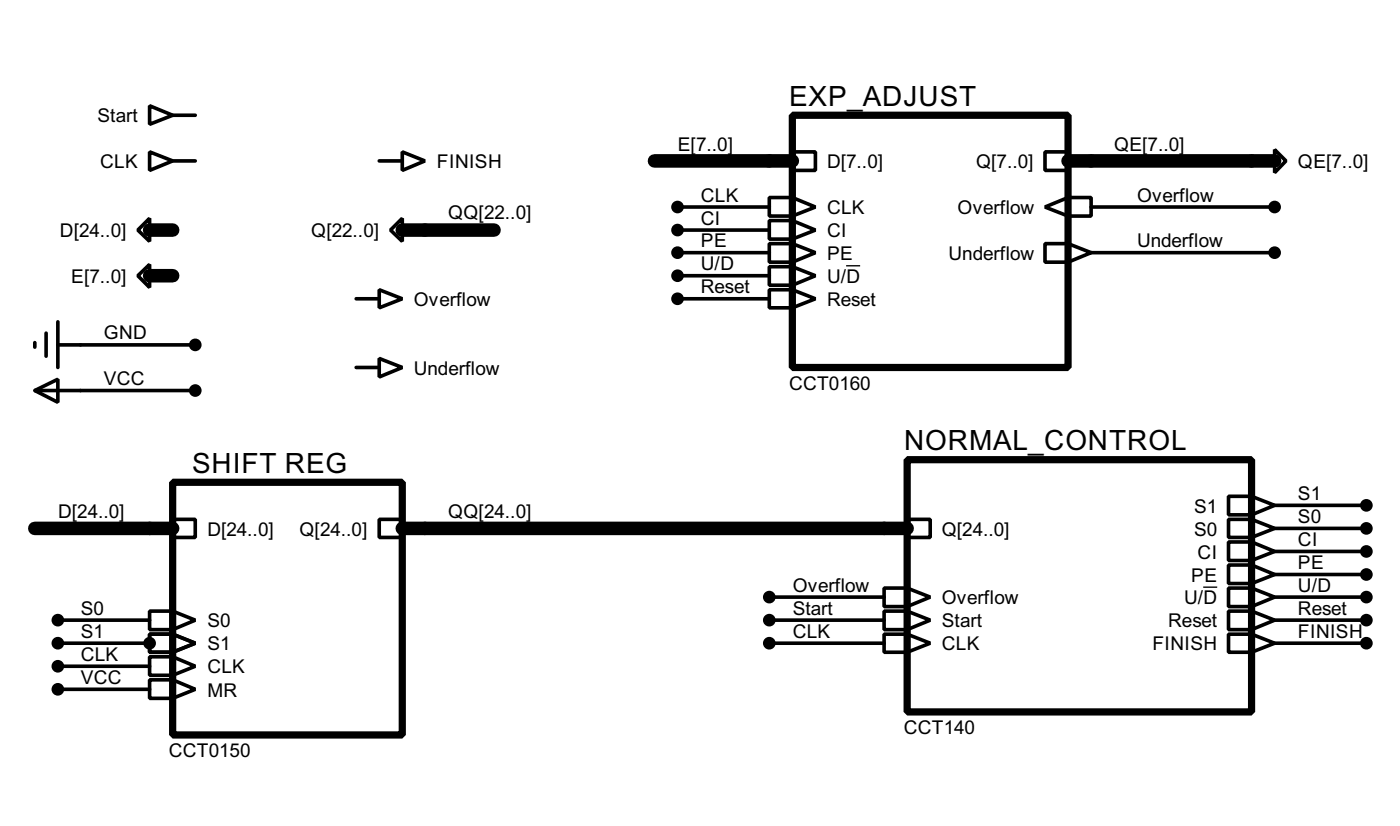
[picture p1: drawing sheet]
<svg xmlns="http://www.w3.org/2000/svg" width="155mm" height="91mm" viewBox="0 0 155 91" stroke-linecap="round" stroke-linejoin="round" font-family="sans-serif">
<path d="M72.4 17.8h15.3M118.2 17.8h22.8M16.6 25.5h2.5M16.6 30.5h2.5M44.5 25.5h10.2M3.9 58.5h15.2M44.5 58.5h55.9" fill="none" stroke="#000" stroke-width="1.5"/>
<g fill="none" stroke="#000" stroke-width=".4">
<path d="M16.6 11.7l2.5 1.1-2.5 1zM16.6 16.8l2.5 1-2.5 1.1zM19.1 12.8h2.5M19.1 17.8h2.5M42 17.8h2.5M44.5 16.8l2.5 1-2.5 1.1zM87.7 16.8h2.5v2.1h-2.5zM115.6 16.8h2.6v2.1h-2.6zM141 16.6l1.3 1.2-1.3 1.3zM3.9 37.9v.5M5.1 36.9v2.5M6.4 38.2h15.2"/>
<path d="M6.4 35.6v5.1M15.3 25.5l1.3-1.3v2.5zM15.3 30.5l1.3-1.2v2.5zM39.4 33.1h2.6M42 32.1l2.5 1-2.5 1zM42 39.7l2.5 1-2.5 1zM43.2 25.5l1.3-1.3v2.5zM75 22.9h10.1M75 30.5h10.1M75 28h10.1M75 25.5h10.1M75 33.1h10.1"/>
<path d="M85.1 21.9h2.6l2.5 1-2.5 1h-2.6zM85.1 24.4h2.6l2.5 1.1-2.5 1h-2.6zM85.1 27h2.6l2.5 1-2.5 1h-2.6zM85.1 29.5h2.6l2.5 1-2.5 1.1h-2.6zM85.1 32.1h2.6l2.5 1-2.5 1h-2.6zM87.7 21.9v2M87.7 24.4v2.1M87.7 27v2M87.7 29.5v2.1M87.7 32.1v2M115.6 22.9l2.6-1h2.5v2h-2.5zM115.6 27h2.6l2.5 1-2.5 1h-2.6z"/>
<path d="M118.2 21.9v2M118.2 27v2M120.7 22.9h20.3M120.7 28h20.3M3.9 43.2l2.5-1.2v2.5zM3.9 43.2h17.7M19.1 57.5h2.5v2h-2.5zM39.4 40.7h2.6M42 57.5h2.5v2h-2.5zM100.4 57.5h2.5v2h-2.5zM135.9 54.9h2.6l2.5 1-2.5 1.1h-2.6zM135.9 57.5h2.6l2.5 1-2.5 1h-2.6z"/>
<path d="M135.9 60h2.6l2.5 1-2.5 1h-2.6zM138.5 54.9v2.1M138.5 57.5v2M138.5 60v2M141 55.9h10.2M141 58.5h10.2M6.4 68.6h10.2M6.4 71.2h10.2M6.4 73.7h10.2M6.4 76.3h10.2M16.6 75.2h2.5l2.5 1.1-2.5 1h-2.5zM16.6 72.7h2.5l2.5 1-2.5 1h-2.5z"/>
<path d="M16.6 67.6h2.5l2.5 1-2.5 1.1h-2.5zM16.6 70.2h2.5l2.5 1-2.5 1h-2.5zM19.1 67.6v2.1M19.1 70.2v2M19.1 72.7v2M19.1 75.2v2.1M85.1 68.6h12.7M85.1 71.2h12.7M85.1 66.1h12.7M97.8 67.6h2.6l2.5 1-2.5 1.1h-2.6zM97.8 70.2h2.6l2.5 1-2.5 1h-2.6zM97.8 65.1h2.6l2.5 1-2.5 1h-2.6z"/>
<path d="M100.4 65.1v2M100.4 67.6v2.1M100.4 70.2v2M135.9 62.5h2.6l2.5 1.1-2.5 1h-2.6zM135.9 65.1h2.6l2.5 1-2.5 1h-2.6zM135.9 67.6h2.6l2.5 1-2.5 1.1h-2.6zM135.9 70.2h2.6l2.5 1-2.5 1h-2.6zM138.5 62.5v2.1M138.5 65.1v2M138.5 67.6v2.1M138.5 70.2v2M141 68.6h10.2"/>
<path d="M141 71.2h10.2M141 61h10.2M141 63.6h10.2M141 66.1h10.2"/>
</g>
<circle cx="16.6" cy="71.2" r=".2" fill="#000"/>
<path d="M79.7 28h1.5M93.6 29.4h1.6M133.1 65h1.6M145.7 63.6h1.6" fill="none" stroke="#000" stroke-width=".15"/>
<path d="M87.7 12.8h30.5v27.9h-30.5zM19.1 53.4h25.4v27.9h-25.4zM100.4 50.9h38.1v27.9h-38.1z" fill="none" stroke="#000" stroke-width=".8"/>
<g fill="#000" stroke="#000" stroke-width=".4">
<circle cx="21.6" cy="38.2" r=".5"/>
<circle cx="74.9" cy="22.9" r=".5"/>
<circle cx="74.9" cy="25.5" r=".5"/>
<circle cx="74.9" cy="30.5" r=".5"/>
<circle cx="74.9" cy="28" r=".5"/>
<circle cx="74.9" cy="33.1" r=".5"/>
<circle cx="141" cy="22.9" r=".5"/>
<circle cx="141" cy="28" r=".5"/>
<circle cx="21.6" cy="43.2" r=".5"/>
<circle cx="151.1" cy="55.9" r=".5"/>
<circle cx="151.1" cy="58.5" r=".5"/>
<circle cx="6.4" cy="71.2" r=".5"/>
<circle cx="6.4" cy="68.6" r=".5"/>
<circle cx="6.4" cy="73.7" r=".5"/>
<circle cx="6.4" cy="76.3" r=".5"/>
<circle cx="16.5" cy="71.2" r=".5"/>
<circle cx="85.1" cy="66.1" r=".5"/>
<circle cx="85.1" cy="68.6" r=".5"/>
<circle cx="85.1" cy="71.2" r=".5"/>
<circle cx="151.1" cy="68.6" r=".5"/>
<circle cx="151.1" cy="61" r=".5"/>
<circle cx="151.1" cy="66.1" r=".5"/>
<circle cx="151.1" cy="71.2" r=".5"/>
<circle cx="151.1" cy="63.6" r=".5"/>
</g>
<g font-size="3.5">
<text x="87.3" y="11.7">EXP_ADJUST</text>
<text x="21.3" y="52.4">SHIFT REG</text>
<text x="100" y="49.8">NORMAL_CONTROL</text>
</g>
<g font-size="2.4">
<text x="10.8" y="13.6">Start</text>
<text x="75" y="16.7">E[7..0]</text>
<text x="123.2" y="16.7">QE[7..0]</text>
<text x="11.1" y="18.6">CLK</text>
<text x="48.3" y="18.6">FINISH</text>
<text x="77.5" y="22.3">CLK</text>
<text x="91.5" y="18.6">D[7..0]</text>
<text x="91.5" y="23.7">CLK</text>
<text x="105.9" y="23.7">Overflow</text>
<text x="108" y="18.6">Q[7..0]</text>
<text x="125.8" y="22.3">Overflow</text>
<text x="143.6" y="18.6">QE[7..0]</text>
<text x="6.6" y="26.3">D[24..0]</text>
<text x="34.4" y="26.3">Q[22..0]</text>
<text x="49.6" y="24.3">QQ[22..0]</text>
<text x="77.5" y="29.9">U/D</text>
<text x="77.5" y="27.3">PE</text>
<text x="77.5" y="24.9">CI</text>
<text x="91.5" y="26.3">CI</text>
<text x="91.5" y="28.8">PE</text>
<text x="104.9" y="28.8">Underflow</text>
<text x="125.8" y="27.3">Underflow</text>
<text x="7.9" y="31.3">E[7..0]</text>
<text x="45.8" y="33.9">Overflow</text>
<text x="77.5" y="32.5">Reset</text>
<text x="91.5" y="31.3">U/D</text>
<text x="91.5" y="33.9">Reset</text>
<text x="11.5" y="37.6">GND</text>
<text x="45.8" y="41.5">Underflow</text>
<text x="11.5" y="42.6">VCC</text>
<text x="87.3" y="43.1">CCT0160</text>
<text x="6.4" y="57.3">D[24..0]</text>
<text x="22.9" y="59.3">D[24..0]</text>
<text x="33.1" y="59.3">Q[24..0]</text>
<text x="49.6" y="57.3">QQ[24..0]</text>
<text x="104.2" y="59.3">Q[24..0]</text>
<text x="132.1" y="56.7">S1</text>
<text x="132.1" y="59.3">S0</text>
<text x="143.6" y="55.3">S1</text>
<text x="143.6" y="57.9">S0</text>
<text x="87.7" y="65.5">Overflow</text>
<text x="131.8" y="64.4">PE</text>
<text x="132.5" y="61.8">CI</text>
<text x="143.6" y="60.4">CI</text>
<text x="143.6" y="63">PE</text>
<text x="143.6" y="65.5">U/D</text>
<text x="8.9" y="68">S0</text>
<text x="8.9" y="70.6">S1</text>
<text x="22.9" y="69.4">S0</text>
<text x="22.9" y="72">S1</text>
<text x="87.7" y="68">Start</text>
<text x="87.7" y="70.6">CLK</text>
<text x="104.2" y="69.4">Start</text>
<text x="104.2" y="72">CLK</text>
<text x="104.2" y="66.9">Overflow</text>
<text x="127.5" y="72">FINISH</text>
<text x="129.2" y="69.4">Reset</text>
<text x="131" y="66.9">U/D</text>
<text x="143.6" y="68">Reset</text>
<text x="143.6" y="70.6">FINISH</text>
<text x="8.9" y="73.1">CLK</text>
<text x="8.9" y="75.7">VCC</text>
<text x="22.9" y="77.1">MR</text>
<text x="22.9" y="74.5">CLK</text>
<text x="18.7" y="83.7">CCT0150</text>
<text x="100" y="81.2">CCT140</text>
</g>
</svg>
